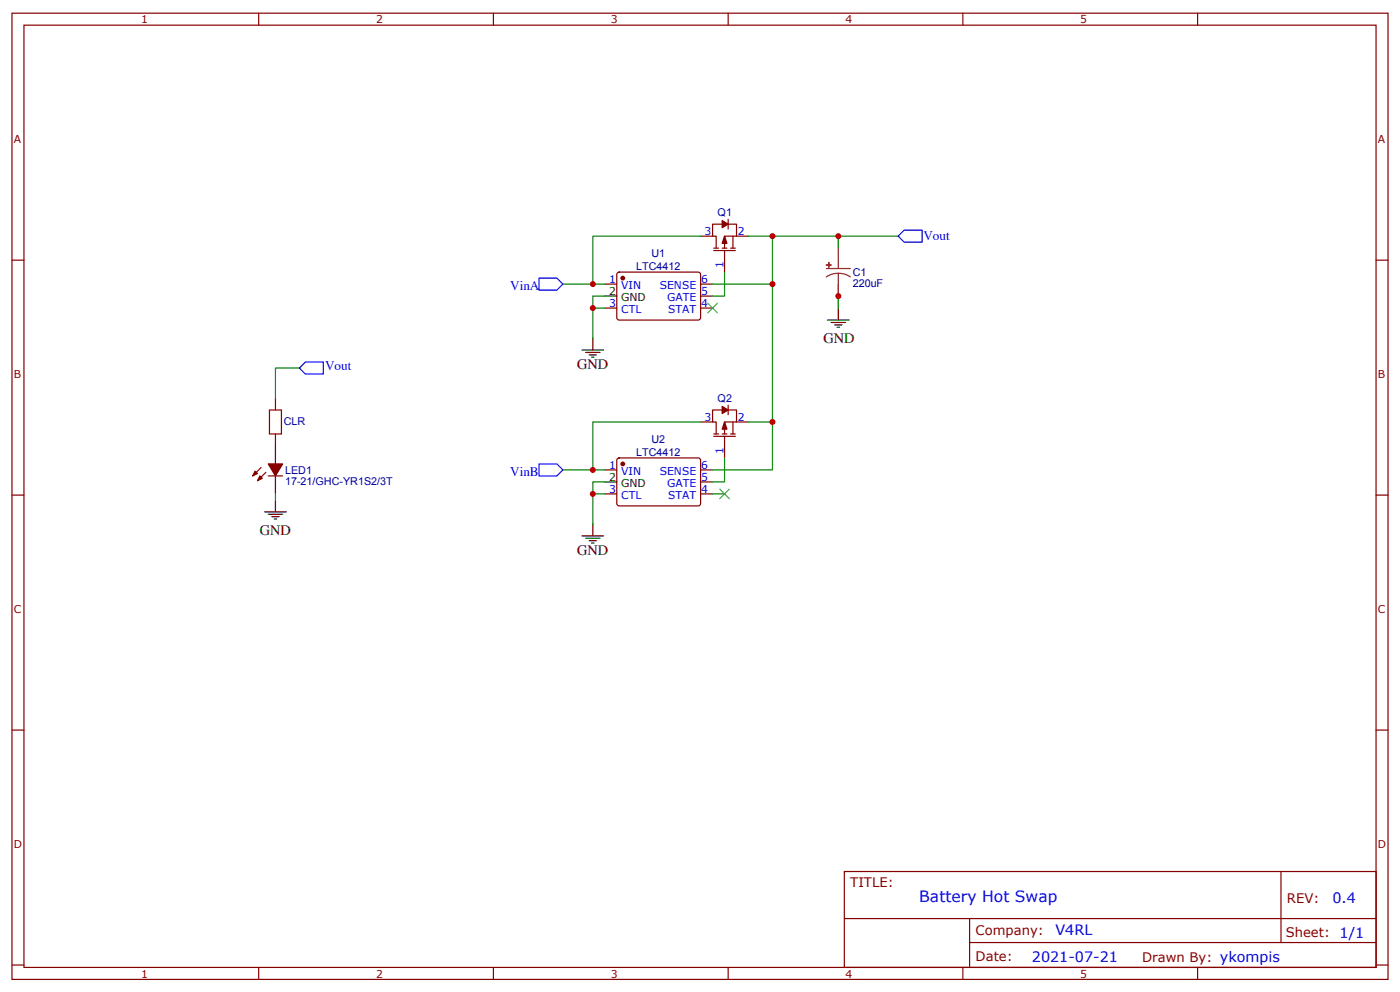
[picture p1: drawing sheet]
<svg xmlns="http://www.w3.org/2000/svg" width="412mm" height="292mm" viewBox="0 0 412 292" stroke-linecap="round" stroke-linejoin="round" font-family="sans-serif">
<!-- layer: Ebene 1 -->
<g fill="none" stroke="#870000" stroke-width=".35">
<path d="M3.5 3.9h405.4v284.3h-405.4zM7.1 7.4h398.2v277.3h-398.2zM76.2 3.9v3.5M145.3 3.9v3.5M214.5 3.9v3.5M283.6 3.9v3.5M352.8 3.9v3.5M3.5 76.6h3.6M405.3 76.6h3.6M178.2 83.6h3.5M178.2 90.7h3.5M181.9 80.3l.5-.2h23.5l.5 .7-.1 13-.6 .4-23.6-.1-.4-.6v-12.7z"/>
<path d="M206.4 83.6h3.5M206.4 90.7h3.5M206.4 87.1h3.5M178.2 138.3h3.5M181.9 135l.5-.2h23.5l.5 .7-.1 12.9-.6 .5-23.6-.1-.4-.6v-12.7zM206.4 138.3h3.5M3.5 145.7h3.6M178.2 145.3h3.5M206.4 145.3h3.5M206.4 141.8h3.5M405.3 145.7h3.6M3.5 214.8h3.6"/>
<path d="M405.3 214.8h3.6M248.7 256.5h156.6v28.2h-156.6zM377.3 256.5v20.9M248.7 270.3h156.5M285.6 277.4h119.6M285.6 270.3v14.1M3.5 284h3.6M76.2 284.7v3.5M145.3 284.7v3.5M214.5 284.7v3.5M283.6 284.7v3.5M352.8 284.7v3.5"/>
<path d="M405.3 284h3.6"/>
</g>
<g fill="#870000" stroke="#870000" stroke-width=".35">
<circle cx="183.4" cy="81.8" r=".53"/>
<circle cx="183.4" cy="136.5" r=".53"/>
</g>
<path d="M178.2 87.1h3.5M178.2 141.8h3.5" fill="none" stroke="#000" stroke-width=".35"/>
<path d="M213.4 124.2l.7 2.1h-1.4z" fill="#870000"/>
<path d="M213.4 124.2l.7 2.1h-1.4z" fill="none" stroke="#870000" stroke-width=".35"/>
<path d="M212.7 119.6l1.8 1-1.8 1.1z" fill="#870000"/>
<path d="M212.7 119.6l1.8 1-1.8 1.1zM214.5 119.2v2.9M206.4 124.2h3.5M210.3 128.4h6.3M210.3 127.7h1.4M212.7 120.6h-2.8v3.6h1.1v3.5M212.7 127.7h1.4M213.4 128.4v6.4M214.5 120.6h2.5v3.6h-3.6v3.5M215.2 127.7h1.4M215.9 124.2v3.5M217 124.2h3.5" fill="none" stroke="#870000" stroke-width=".35"/>
<path d="M213.4 69.5l.7 2.1h-1.4z" fill="#870000"/>
<path d="M213.4 69.5l.7 2.1h-1.4z" fill="none" stroke="#870000" stroke-width=".35"/>
<path d="M212.7 64.9l1.8 1.1-1.8 1z" fill="#870000"/>
<g fill="none" stroke="#870000" stroke-width=".35">
<path d="M206.4 69.5h3.5M210.3 73.7h6.3M210.3 73h1.4M212.7 66h-2.8v3.5h1.1v3.5M212.7 64.9l1.8 1.1-1.8 1zM212.7 73h1.4M213.4 73.7v6.4M214.5 66h2.5v3.5h-3.6v3.5M214.5 64.6v2.8M215.2 73h1.4M215.9 69.5v3.5M217 69.5h3.5"/>
<path d="M81.1 117.1v3.5M81.1 127.7v3.5"/>
</g>
<g fill="none" stroke="#000" stroke-width=".35">
<path d="M174.6 99.5v3.5M243.8 94.2h6.3M244.8 94.9h4.3M245.9 95.6h2.1M246.6 96.3h.7M246.9 90.7v3.5M171.4 103h6.4M172.5 103.7h4.2M173.6 104.4h2.1M174.3 105.1h.7M81.1 131.2v5.3M78 150.6h6.3"/>
<path d="M79 151.3h4.3M80.1 152h2.1M80.8 152.8h.7M81.1 140.1v5.2M81.1 147.1v3.5M171.4 157.7h6.4M172.5 158.4h4.2M173.6 159.1h2.1M174.3 159.8h.7M174.6 154.2v3.5"/>
</g>
<g fill="none" stroke="#008700" stroke-width=".35">
<path d="M206.4 69.5h-31.8v14.1M220.5 69.5h7v68.8h-17.6M227.5 69.5h37.1M246.9 69.5v3.5M165.8 83.6h12.4M174.6 90.7h3.6M178.2 87.1h-3.6v12.4M209.9 83.6h17.6M213.4 80.1v7h-3.5M246.9 83.6v7.1M165.8 138.3h12.4M206.4 124.2h-31.8v14.1"/>
<path d="M213.4 134.8v7h-3.5M220.5 124.2h7M174.6 145.3h3.6M178.2 141.8h-3.6v12.4M209.9 145.3h3.5"/>
</g>
<path d="M264.6 69.5l1.7-1.8h5.3v3.6h-5.3zM158.8 81.8h5.2l1.8 1.8-1.8 1.8h-5.2zM88.2 108.3l1.8-1.8h5.2v3.6h-5.2zM158.8 136.5h5.2l1.8 1.8-1.8 1.8h-5.2z" fill="none" stroke="#00f" stroke-width=".35"/>
<path d="M79.4 120.6h3.5v7.1h-3.5z" fill="none" stroke="#a10000" stroke-width=".35"/>
<path d="M243.4 79h7.1M246.9 73v6M246.9 80.4l1.9 .3 1.7 .8M246.9 80.4l-1.8 .3-1.7 .8M246.9 80.4v6.7" fill="none" stroke="#8c2424" stroke-width=".35"/>
<g fill="#8c2424" stroke="#8c2424" stroke-width=".35">
<path d="M243.4 78h1.4z"/>
<path d="M244.1 77.3l.1 1.4z"/>
</g>
<path d="M79 136.5h4.3l-2.2 3.6z" fill="#870000"/>
<path d="M76.9 137.6l-2.5 2.5M78.3 139l-2.5 2.5M79 136.5h4.3l-2.2 3.6z" fill="none" stroke="#870000" stroke-width=".35"/>
<path d="M76.6 140.1l.7 .7-1.5 .7z" fill="#870000"/>
<path d="M76.6 140.1l.7 .7-1.5 .7z" fill="none" stroke="#870000" stroke-width=".35"/>
<path d="M75.1 138.6l.7 .7-1.4 .8z" fill="#870000"/>
<path d="M75.1 138.6l.7 .7-1.4 .8zM79 140.1h4.3" fill="none" stroke="#870000" stroke-width=".35"/>
<path d="M88.2 108.3h-7.1v8.8M81.1 145.3v1.8" fill="none" stroke="#008700" stroke-width=".35"/>
<path d="M208.5 89.3l2.8 2.8M211.3 89.3l-2.8 2.8M212 143.9l2.8 2.9M214.8 143.9l-2.8 2.9" fill="none" stroke="#3c3" stroke-width=".35"/>
<g fill="#c00">
<circle cx="174.6" cy="90.7" r=".88"/>
<circle cx="174.6" cy="145.3" r=".88"/>
<circle cx="174.6" cy="138.3" r=".88"/>
<circle cx="174.6" cy="83.6" r=".88"/>
<circle cx="227.5" cy="83.6" r=".88"/>
<circle cx="227.5" cy="69.5" r=".88"/>
<circle cx="246.9" cy="69.5" r=".88"/>
<circle cx="227.5" cy="124.2" r=".88"/>
<circle cx="246.9" cy="87.1" r=".88"/>
</g>
<text font-size="4.6" fill="#00f" x="270.8" y="265.5">Battery Hot Swap</text>
<g font-size="4.2">
<text x="242.5" y="100.9">GND</text>
<text x="170" y="108.7">GND</text>
<text x="76.6" y="157.3">GND</text>
<text x="170" y="163.3">GND</text>
</g>
<g font-size="4.2" fill="#00f">
<text x="392.5" y="265.7">0.4</text>
<text x="310.9" y="275.3">V4RL</text>
<text x="304" y="283.1">2021-07-21</text>
</g>
<g font-size="3.9" fill="#00f">
<text x="272" y="70.8">Vout</text>
<text x="150.3" y="85.4">VinA</text>
<text x="95.8" y="109">Vout</text>
<text x="150.3" y="140.1">VinB</text>
</g>
<g font-size="3.9" fill="#800">
<text x="250.5" y="261.1">TITLE:</text>
<text x="379.1" y="265.7">REV:</text>
<text x="287.4" y="275.3">Company:</text>
<text x="378.7" y="275.9">Sheet: 1/1</text>
<text x="287.4" y="282.9">Date:</text>
<text x="336.4" y="283">Drawn By: ykompis</text>
</g>
<g font-size="3.2" fill="#800">
<text x="41.6" y="6.9">1</text>
<text x="110.8" y="6.9">2</text>
<text x="179.9" y="6.9">3</text>
<text x="249.1" y="6.9">4</text>
<text x="318.2" y="6.9">5</text>
<text x="4.1" y="42">A</text>
<text x="405.9" y="42">A</text>
<text x="4.1" y="111.1">B</text>
<text x="405.9" y="111.1">B</text>
<text x="4.1" y="180.3">C</text>
<text x="405.9" y="180.3">C</text>
<text x="4.1" y="249.4">D</text>
<text x="405.9" y="249.4">D</text>
<text x="41.6" y="287.7">1</text>
<text x="110.8" y="287.7">2</text>
<text x="179.9" y="287.7">3</text>
<text x="249.1" y="287.7">4</text>
<text x="318.2" y="287.7">5</text>
</g>
<g font-size="3.2" fill="#000080">
<text x="211.4" y="63.6">Q1</text>
<text x="191.9" y="75.7">U1</text>
<text x="187.4" y="79.4">LTC4412</text>
<text x="251.2" y="81.2">C1</text>
<text x="251.2" y="84.5">220uF</text>
<text x="211.4" y="118.3">Q2</text>
<text x="83.6" y="125.2">CLR</text>
<text x="191.9" y="130.4">U2</text>
<text x="187.4" y="134.1">LTC4412</text>
<text x="84" y="142.6">17-21/GHC-YR1S2/3T</text>
<text x="84" y="139.4">LED1</text>
</g>
<g font-size="3.2" fill="#00f">
<text x="207.5" y="69.1">3</text>
<text x="217.3" y="69.1">2</text>
<text x="179.5" y="83.3">1</text>
<text x="206.5" y="83.3">6</text>
<text x="213.1" y="78.9" transform="rotate(-90 213.1 78.9)">1</text>
<text x="183" y="85">VIN</text>
<text x="194.3" y="85">SENSE</text>
<text x="196.5" y="88.5">GATE</text>
<text x="206.6" y="86.8">5</text>
<text x="179.5" y="90.3">3</text>
<text x="183" y="92.1">CTL</text>
<text x="196.8" y="92.1">STAT</text>
<text x="206.5" y="90.3">4</text>
<text x="207.5" y="123.8">3</text>
<text x="217.3" y="123.8">2</text>
<text x="179.5" y="137.9">1</text>
<text x="206.5" y="137.9">6</text>
<text x="213.1" y="133.6" transform="rotate(-90 213.1 133.6)">1</text>
<text x="183" y="139.7">VIN</text>
<text x="194.3" y="139.7">SENSE</text>
<text x="196.5" y="143.2">GATE</text>
<text x="206.6" y="141.5">5</text>
<text x="179.5" y="145">3</text>
<text x="183" y="146.8">CTL</text>
<text x="196.8" y="146.8">STAT</text>
<text x="206.5" y="145">4</text>
</g>
<g font-size="3.2">
<text x="179.5" y="86.8">2</text>
<text x="183" y="88.5">GND</text>
<text x="179.5" y="141.5">2</text>
<text x="183" y="143.2">GND</text>
</g>
</svg>
